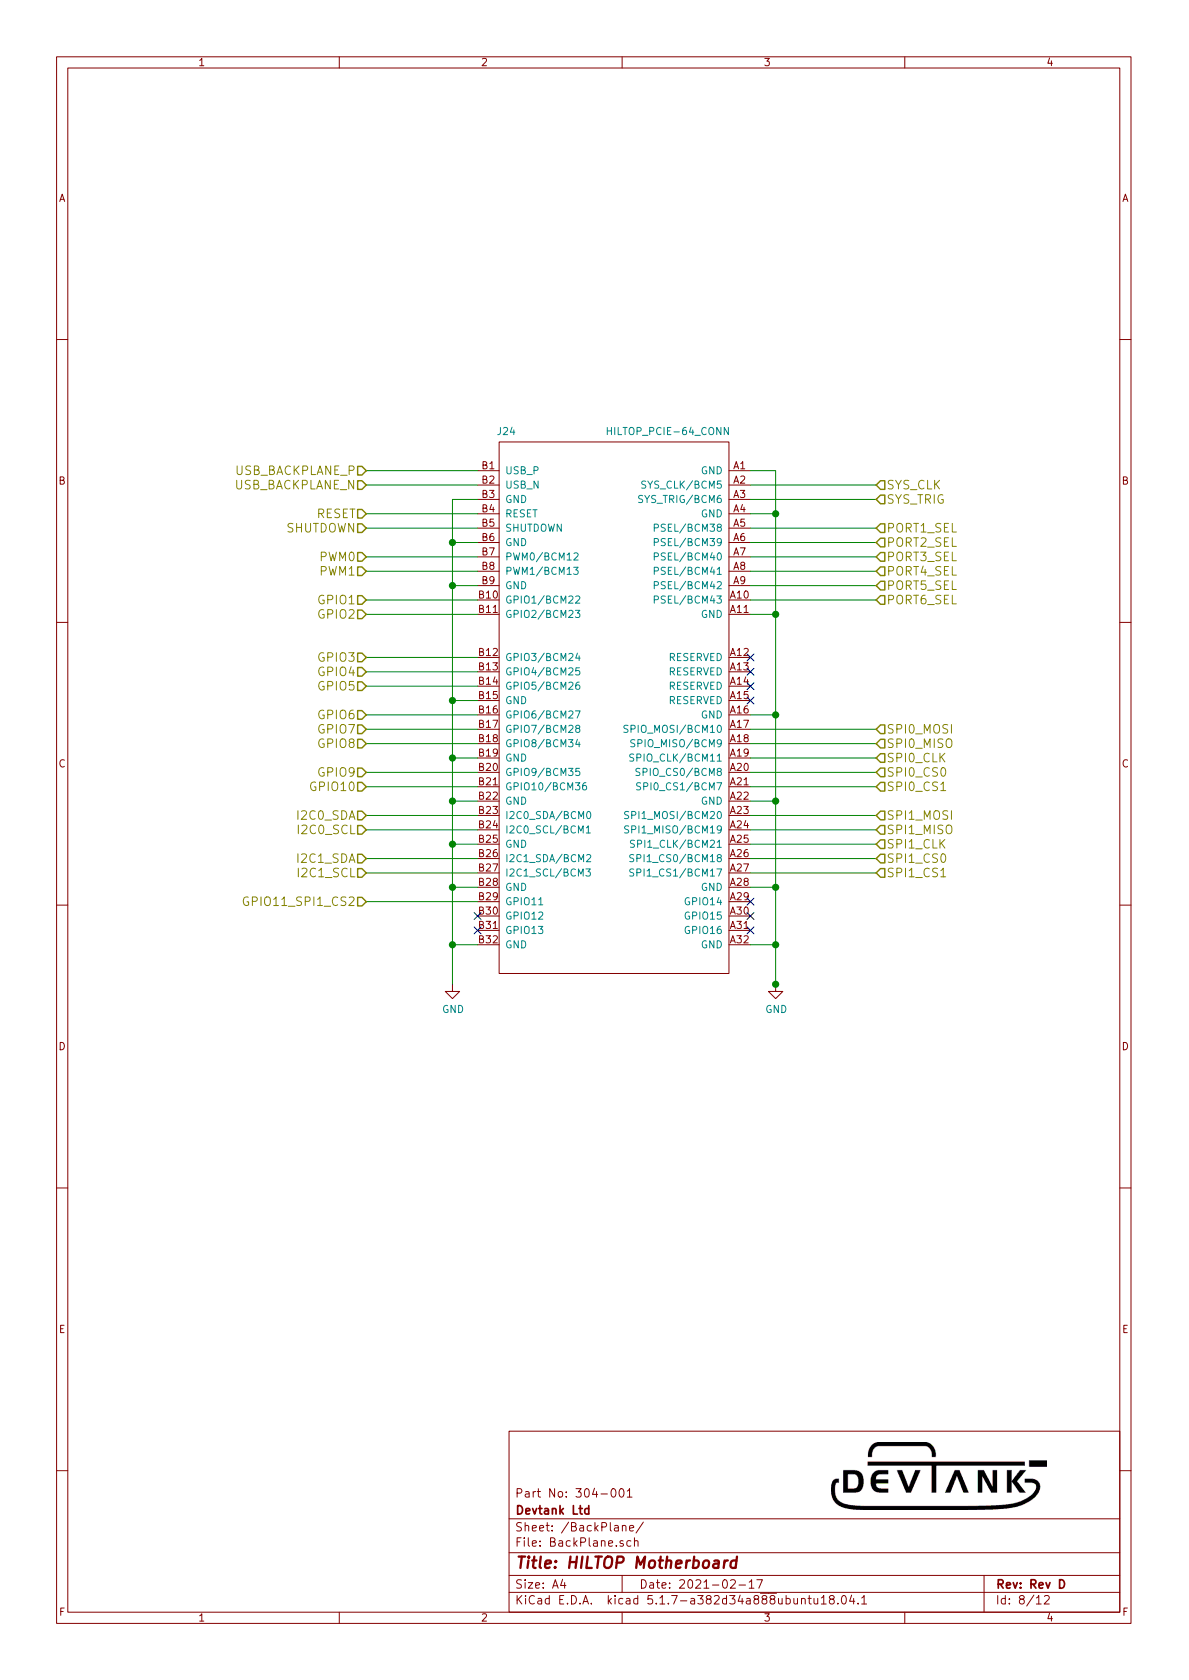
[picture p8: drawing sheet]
EESchema Schematic File Version 4
EELAYER 30 0
EELAYER END
$Descr A4 8268 11693 portrait
encoding utf-8
Sheet 8 12
Title "HILTOP Motherboard"
Date "2021-02-17"
Rev "Rev D"
Comp "Devtank Ltd"
Comment1 "Part No: 304-001"
Comment2 ""
Comment3 ""
Comment4 ""
$EndDescr
Text HLabel 2550 3275 0    60   Input ~ 0
USB_BACKPLANE_P
Text HLabel 2550 3375 0    60   Input ~ 0
USB_BACKPLANE_N
Text HLabel 2550 3575 0    60   Input ~ 0
RESET
Text HLabel 2550 3675 0    60   Input ~ 0
SHUTDOWN
Text HLabel 6100 3375 2    60   Input ~ 0
SYS_CLK
Text HLabel 6100 3475 2    60   Input ~ 0
SYS_TRIG
Text HLabel 6100 3675 2    60   Input ~ 0
PORT1_SEL
Text HLabel 6100 3775 2    60   Input ~ 0
PORT2_SEL
Text HLabel 6100 3875 2    60   Input ~ 0
PORT3_SEL
Text HLabel 6100 3975 2    60   Input ~ 0
PORT4_SEL
Text HLabel 6100 4075 2    60   Input ~ 0
PORT5_SEL
Text HLabel 6100 4175 2    60   Input ~ 0
PORT6_SEL
Text HLabel 2550 3875 0    60   Input ~ 0
PWM0
Text HLabel 2550 3975 0    60   Input ~ 0
PWM1
Text HLabel 2550 4175 0    60   Input ~ 0
GPIO1
Text HLabel 2550 4275 0    60   Input ~ 0
GPIO2
Text HLabel 6100 5075 2    60   Input ~ 0
SPI0_MOSI
Text HLabel 6100 5175 2    60   Input ~ 0
SPI0_MISO
Text HLabel 6100 5275 2    60   Input ~ 0
SPI0_CLK
Text HLabel 6100 5375 2    60   Input ~ 0
SPI0_CS0
Text HLabel 6100 5475 2    60   Input ~ 0
SPI0_CS1
Text HLabel 6100 5675 2    60   Input ~ 0
SPI1_MOSI
Text HLabel 6100 5775 2    60   Input ~ 0
SPI1_MISO
Text HLabel 6100 5875 2    60   Input ~ 0
SPI1_CLK
Text HLabel 6100 5975 2    60   Input ~ 0
SPI1_CS0
Text HLabel 6100 6075 2    60   Input ~ 0
SPI1_CS1
Text HLabel 2550 6275 0    60   Input ~ 0
GPIO11_SPI1_CS2
Text HLabel 2550 5675 0    60   Input ~ 0
I2C0_SDA
Text HLabel 2550 5775 0    60   Input ~ 0
I2C0_SCL
Text HLabel 2550 5975 0    60   Input ~ 0
I2C1_SDA
Text HLabel 2550 6075 0    60   Input ~ 0
I2C1_SCL
Text HLabel 2550 4575 0    60   Input ~ 0
GPIO3
Text HLabel 2550 4675 0    60   Input ~ 0
GPIO4
Text HLabel 2550 4775 0    60   Input ~ 0
GPIO5
Text HLabel 2550 4975 0    60   Input ~ 0
GPIO6
Text HLabel 2550 5075 0    60   Input ~ 0
GPIO7
Text HLabel 2550 5175 0    60   Input ~ 0
GPIO8
Text HLabel 2550 5375 0    60   Input ~ 0
GPIO9
Text HLabel 2550 5475 0    60   Input ~ 0
GPIO10
Wire Wire Line
	2550 3275 3325 3275
$Comp
L power:GND #PWR0216
U 1 1
P 3150 6850
F 0 "#PWR0216" H 3150 6600 50  0001 C CNN
F 1 "GND" H 3155 6677 50  0000 C CNN
F 2 "" H 3150 6850 50  0001 C CNN
F 3 "" H 3150 6850 50  0001 C CNN
	1    3150 6850
	1    0    0    -1  
$EndComp
$Comp
L HILTOP_Motherboard-rescue:HILTOP_PCIE-64_CONN-Devtank J24
U 1 1
P 4275 4825
F 0 "J24" H 3525 6650 50  0000 C CNN
F 1 "HILTOP_PCIE-64_CONN" H 4650 6650 50  0000 C CNN
F 2 "Devtank_PCB_Lib:PCIE-064-02-X-D-TH" H 3625 6675 50  0001 C CNN
F 3 "" H 3775 6775 50  0001 C CNN
F 4 "716-002" H 4275 4825 50  0001 C CNN "Devtank"
	1    4275 4825
	1    0    0    -1  
$EndComp
Wire Wire Line
	3150 6850 3150 6575
Wire Wire Line
	3150 6575 3325 6575
Wire Wire Line
	3325 6175 3150 6175
Wire Wire Line
	3150 6175 3150 6575
Connection ~ 3150 6575
Wire Wire Line
	3325 5875 3150 5875
Wire Wire Line
	3150 5875 3150 6175
Connection ~ 3150 6175
Wire Wire Line
	3325 5575 3150 5575
Wire Wire Line
	3150 5575 3150 5875
Connection ~ 3150 5875
Wire Wire Line
	3325 5275 3150 5275
Wire Wire Line
	3150 5275 3150 5575
Connection ~ 3150 5575
Wire Wire Line
	3325 4875 3150 4875
Wire Wire Line
	3150 4875 3150 5275
Connection ~ 3150 5275
Wire Wire Line
	3325 4075 3150 4075
Wire Wire Line
	3150 4075 3150 4875
Connection ~ 3150 4875
Wire Wire Line
	3325 3775 3150 3775
Wire Wire Line
	3150 3775 3150 4075
Connection ~ 3150 4075
Wire Wire Line
	3150 3475 3150 3775
Wire Wire Line
	3150 3475 3325 3475
Connection ~ 3150 3775
$Comp
L power:GND #PWR0217
U 1 1
P 5400 6850
F 0 "#PWR0217" H 5400 6600 50  0001 C CNN
F 1 "GND" H 5405 6677 50  0000 C CNN
F 2 "" H 5400 6850 50  0001 C CNN
F 3 "" H 5400 6850 50  0001 C CNN
	1    5400 6850
	1    0    0    -1  
$EndComp
Wire Wire Line
	5400 6875 5400 6850
Wire Wire Line
	5400 6575 5225 6575
Connection ~ 5400 6850
Wire Wire Line
	5400 6850 5400 6575
Wire Wire Line
	5225 6175 5400 6175
Wire Wire Line
	5400 6175 5400 6575
Connection ~ 5400 6575
Wire Wire Line
	5225 5575 5400 5575
Wire Wire Line
	5400 5575 5400 6175
Connection ~ 5400 6175
Wire Wire Line
	5225 4975 5400 4975
Wire Wire Line
	5400 4975 5400 5575
Connection ~ 5400 5575
Wire Wire Line
	5225 4275 5400 4275
Wire Wire Line
	5400 4275 5400 4975
Connection ~ 5400 4975
Wire Wire Line
	5225 3575 5400 3575
Wire Wire Line
	5400 3575 5400 4275
Connection ~ 5400 4275
Wire Wire Line
	5225 3275 5400 3275
Wire Wire Line
	5400 3275 5400 3575
Connection ~ 5400 3575
Wire Wire Line
	3325 3375 2550 3375
Wire Wire Line
	3325 3575 2550 3575
Wire Wire Line
	3325 3675 2550 3675
Wire Wire Line
	3325 3875 2550 3875
Wire Wire Line
	3325 3975 2550 3975
Wire Wire Line
	3325 4175 2550 4175
Wire Wire Line
	3325 4275 2550 4275
Wire Wire Line
	3325 4575 2550 4575
Wire Wire Line
	3325 4675 2550 4675
Wire Wire Line
	3325 4775 2550 4775
Wire Wire Line
	3325 4975 2550 4975
Wire Wire Line
	3325 5075 2550 5075
Wire Wire Line
	3325 5175 2550 5175
Wire Wire Line
	3325 5375 2550 5375
Wire Wire Line
	3325 5475 2550 5475
Wire Wire Line
	3325 5675 2550 5675
Wire Wire Line
	3325 5775 2550 5775
Wire Wire Line
	3325 5975 2550 5975
Wire Wire Line
	3325 6075 2550 6075
Wire Wire Line
	5225 3375 6100 3375
Wire Wire Line
	5225 3475 6100 3475
Wire Wire Line
	5225 3675 6100 3675
Wire Wire Line
	5225 3775 6100 3775
Wire Wire Line
	5225 3875 6100 3875
Wire Wire Line
	5225 3975 6100 3975
Wire Wire Line
	5225 4075 6100 4075
Wire Wire Line
	5225 4175 6100 4175
Wire Wire Line
	5225 5075 6100 5075
Wire Wire Line
	5225 5175 6100 5175
Wire Wire Line
	5225 5275 6100 5275
Wire Wire Line
	5225 5375 6100 5375
Wire Wire Line
	5225 5475 6100 5475
Wire Wire Line
	5225 5675 6100 5675
Wire Wire Line
	5225 5775 6100 5775
Wire Wire Line
	5225 5875 6100 5875
Wire Wire Line
	5225 5975 6100 5975
Wire Wire Line
	5225 6075 6100 6075
Wire Wire Line
	2550 6275 3325 6275
NoConn ~ 5225 4575
NoConn ~ 5225 4675
NoConn ~ 5225 4775
NoConn ~ 5225 4875
NoConn ~ 5225 6275
NoConn ~ 5225 6375
NoConn ~ 5225 6475
NoConn ~ 3325 6375
NoConn ~ 3325 6475
$EndSCHEMATC
